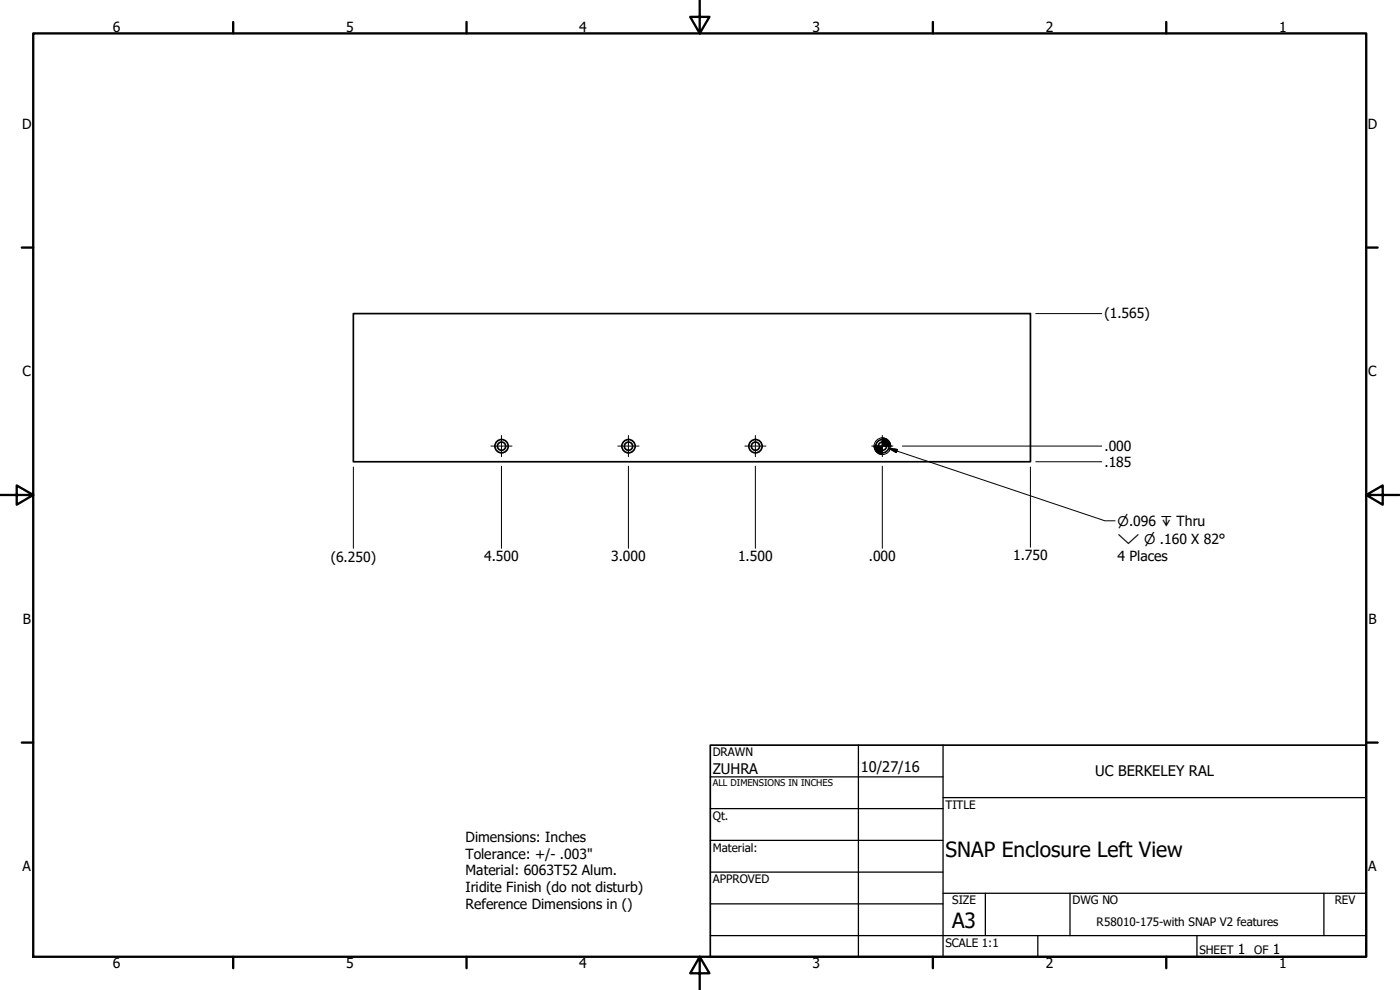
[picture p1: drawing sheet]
<svg xmlns="http://www.w3.org/2000/svg" width="420mm" height="297mm" viewBox="0 0 420 297" stroke-linecap="round" stroke-linejoin="round" font-family="sans-serif">
<!-- layer: Visible (ANSI) -->
<g fill="none" stroke="#000" stroke-width=".51">
<path d="M106 94.1h203.2v44.4h-203.2z"/>
<circle cx="150.5" cy="133.9" r="2"/>
<circle cx="150.5" cy="133.9" r="1.24"/>
<circle cx="188.6" cy="133.9" r="2"/>
<circle cx="188.6" cy="133.9" r="1.24"/>
<circle cx="226.7" cy="133.9" r="2"/>
<circle cx="226.7" cy="133.9" r="1.24"/>
<circle cx="264.8" cy="133.9" r="2"/>
<circle cx="264.8" cy="133.9" r="1.24"/>
</g>
<!-- layer: Border (ANSI) -->
<g fill="none" stroke="#000" stroke-width=".7">
<path d="M10 10h400v277.1h-400zM70 6.6v3.4M140 6.6v3.4M210 0v10l-2.9-4.9h5.8l-2.9 4.9M280 6.6v3.4M350 6.6v3.4M6.5 74.3h3.5M410 74.3h3.4M0 148.5h10l-5-2.8v5.7l5-2.9M410 148.5l5 2.9v-5.7l-5 2.8h10M6.5 222.8h3.5M410 222.8h3.4"/>
<path d="M70 287.1v3.4M140 287.1v3.4M210 287.1l2.9 4.9h-5.8l2.9-4.9v9.9M280 287.1v3.4M350 287.1v3.4"/>
</g>
<!-- layer: Title (ANSI) -->
<g fill="none" stroke="#000" stroke-width=".38">
<path d="M213.2 233.1h69.8M257.6 223.6v63.5M283 239.3h127M283 223.6v63.5M213.2 242.6h69.8M213.2 252.1h69.8M213.2 261.7h69.8M213.2 271.2h69.8M283 268h127M295.7 268v12.7M321.1 268v12.7M397.3 268v12.7"/>
<path d="M213.2 280.7h196.8M311.5 280.7v6.4M359.2 280.7v6.4"/>
</g>
<path d="M213.2 223.6h196.8v63.5h-196.8z" fill="none" stroke="#000" stroke-width=".51"/>
<!-- layer: Center Mark (ANSI) -->
<path d="M147.3 133.8h6.4M150.5 130.7v6.3M185.4 133.8h6.4M188.6 130.7v6.3M223.5 133.8h6.4M226.7 130.7v6.3M261.6 133.8h6.4M264.8 130.7v6.3" fill="none" stroke="#000" stroke-width=".3"/>
<!-- layer: Dimension (ANSI) -->
<g fill="none" stroke="#000" stroke-width=".3">
<path d="M310.8 94.1h19.8M150.5 139.9v24.6M188.6 139.9v24.6M226.7 139.9v24.6M264.8 139.9v24.6M270.8 133.8h59.8M310.8 138.5h19.8M106 140.1v24.4M309.2 140.1v24.1"/>
<circle cx="264.8" cy="133.9" r="2.51"/>
</g>
<path d="M262.3 133.8l.8 1.8-.6-.8zM262.3 133.8l1.5 2.4-.7-.6zM262.3 133.8l2.5 2.6-1-.2zM264.8 133.8h2.5zM264.8 131.4l2.5 2.4h-2.5zM264.8 131.4v5zM262.3 133.8h2.5v2.6zM262.3 133.8h2.5zM266.6 132.1l.5 .8 .2 .9zM265.7 131.6l.9 .5 .7 1.7zM264.8 131.4l.9 .2 1.6 2.2z" fill="#000" stroke="#000" stroke-width=".3"/>
<!-- layer: Symbol (ANSI) -->
<path d="M266.8 134.5l2.5 .4-.3 .9zM266.8 134.5l64.8 21.8h3" fill="none" stroke="#000" stroke-width=".3"/>
<path d="M266.8 134.5l2.5 .4zM266.8 134.5l2.5 .4-.3 .9z" fill="#000" stroke="#000" stroke-width=".3"/>
<g font-size="6.3">
<text x="283.8" y="257">SNAP Enclosure Left View</text>
<text x="285.8" y="278.6">A3</text>
</g>
<g font-size="4.4">
<text x="213.9" y="232.2">ZUHRA</text>
<text x="258.4" y="231.6">10/27/16</text>
<text x="328.7" y="233">UC BERKELEY RAL</text>
</g>
<g font-size="4.2">
<text x="33.8" y="9.6">6</text>
<text x="103.9" y="9.6">5</text>
<text x="173.9" y="9.6">4</text>
<text x="243.8" y="9.6">3</text>
<text x="313.9" y="9.6">2</text>
<text x="383.9" y="9.6">1</text>
<text x="6.7" y="38.7">D</text>
<text x="410.5" y="38.7">D</text>
<text x="331.5" y="95.3">(1.565)</text>
<text x="6.8" y="113">C</text>
<text x="410.7" y="113">C</text>
<text x="331.5" y="135.4">.000</text>
<text x="331.5" y="140.1">.185</text>
<text x="99.3" y="168.5">(6.250)</text>
<text x="145.3" y="168.5">4.500</text>
<text x="183.4" y="168.5">3.000</text>
<text x="221.5" y="168.5">1.500</text>
<text x="260.7" y="168.5">.000</text>
<text x="304" y="168.1">1.750</text>
<text x="335.4" y="168.5">4 Places</text>
<text x="6.9" y="187.2">B</text>
<text x="410.7" y="187.2">B</text>
<text x="139.7" y="252.6">Dimensions: Inches</text>
<text x="139.7" y="257.6">Tolerance: +/- .003&quot;</text>
<text x="6.8" y="261.4">A</text>
<text x="139.7" y="262.6">Material: 6063T52 Alum.</text>
<text x="410.7" y="261.4">A</text>
<text x="139.7" y="267.6">Iridite Finish (do not disturb)</text>
<text x="139.7" y="272.7">Reference Dimensions in ()</text>
<text x="371.5" y="286.2">1</text>
<text x="382" y="286.2">1</text>
<text x="33.8" y="290.5">6</text>
<text x="103.9" y="290.5">5</text>
<text x="173.9" y="290.5">4</text>
<text x="243.8" y="290.5">3</text>
<text x="313.9" y="290.5">2</text>
<text x="383.9" y="290.5">1</text>
</g>
<g font-size="4">
<text x="335.4" y="157.8">⌀.096 ↧ Thru</text>
<text x="335.4" y="163.1">⌵ ⌀ .160 X 82°</text>
</g>
<g font-size="3.5">
<text x="213.9" y="226.9">DRAWN</text>
<text x="213.9" y="245.9">Qt.</text>
<text x="283.8" y="242.6">TITLE</text>
<text x="213.9" y="255.5">Material:</text>
<text x="213.9" y="265">APPROVED</text>
<text x="285.8" y="271.3">SIZE</text>
<text x="321.9" y="271.3">DWG NO</text>
<text x="400.6" y="271.3">REV</text>
<text x="329.1" y="277.9">R58010-175-with SNAP V2 features</text>
<text x="283.8" y="284">SCALE 1:1</text>
<text x="360" y="286.2">SHEET</text>
<text x="376.4" y="286.2">OF</text>
</g>
<text font-size="2.8" x="213.9" y="235.9">ALL DIMENSIONS IN INCHES</text>
</svg>
